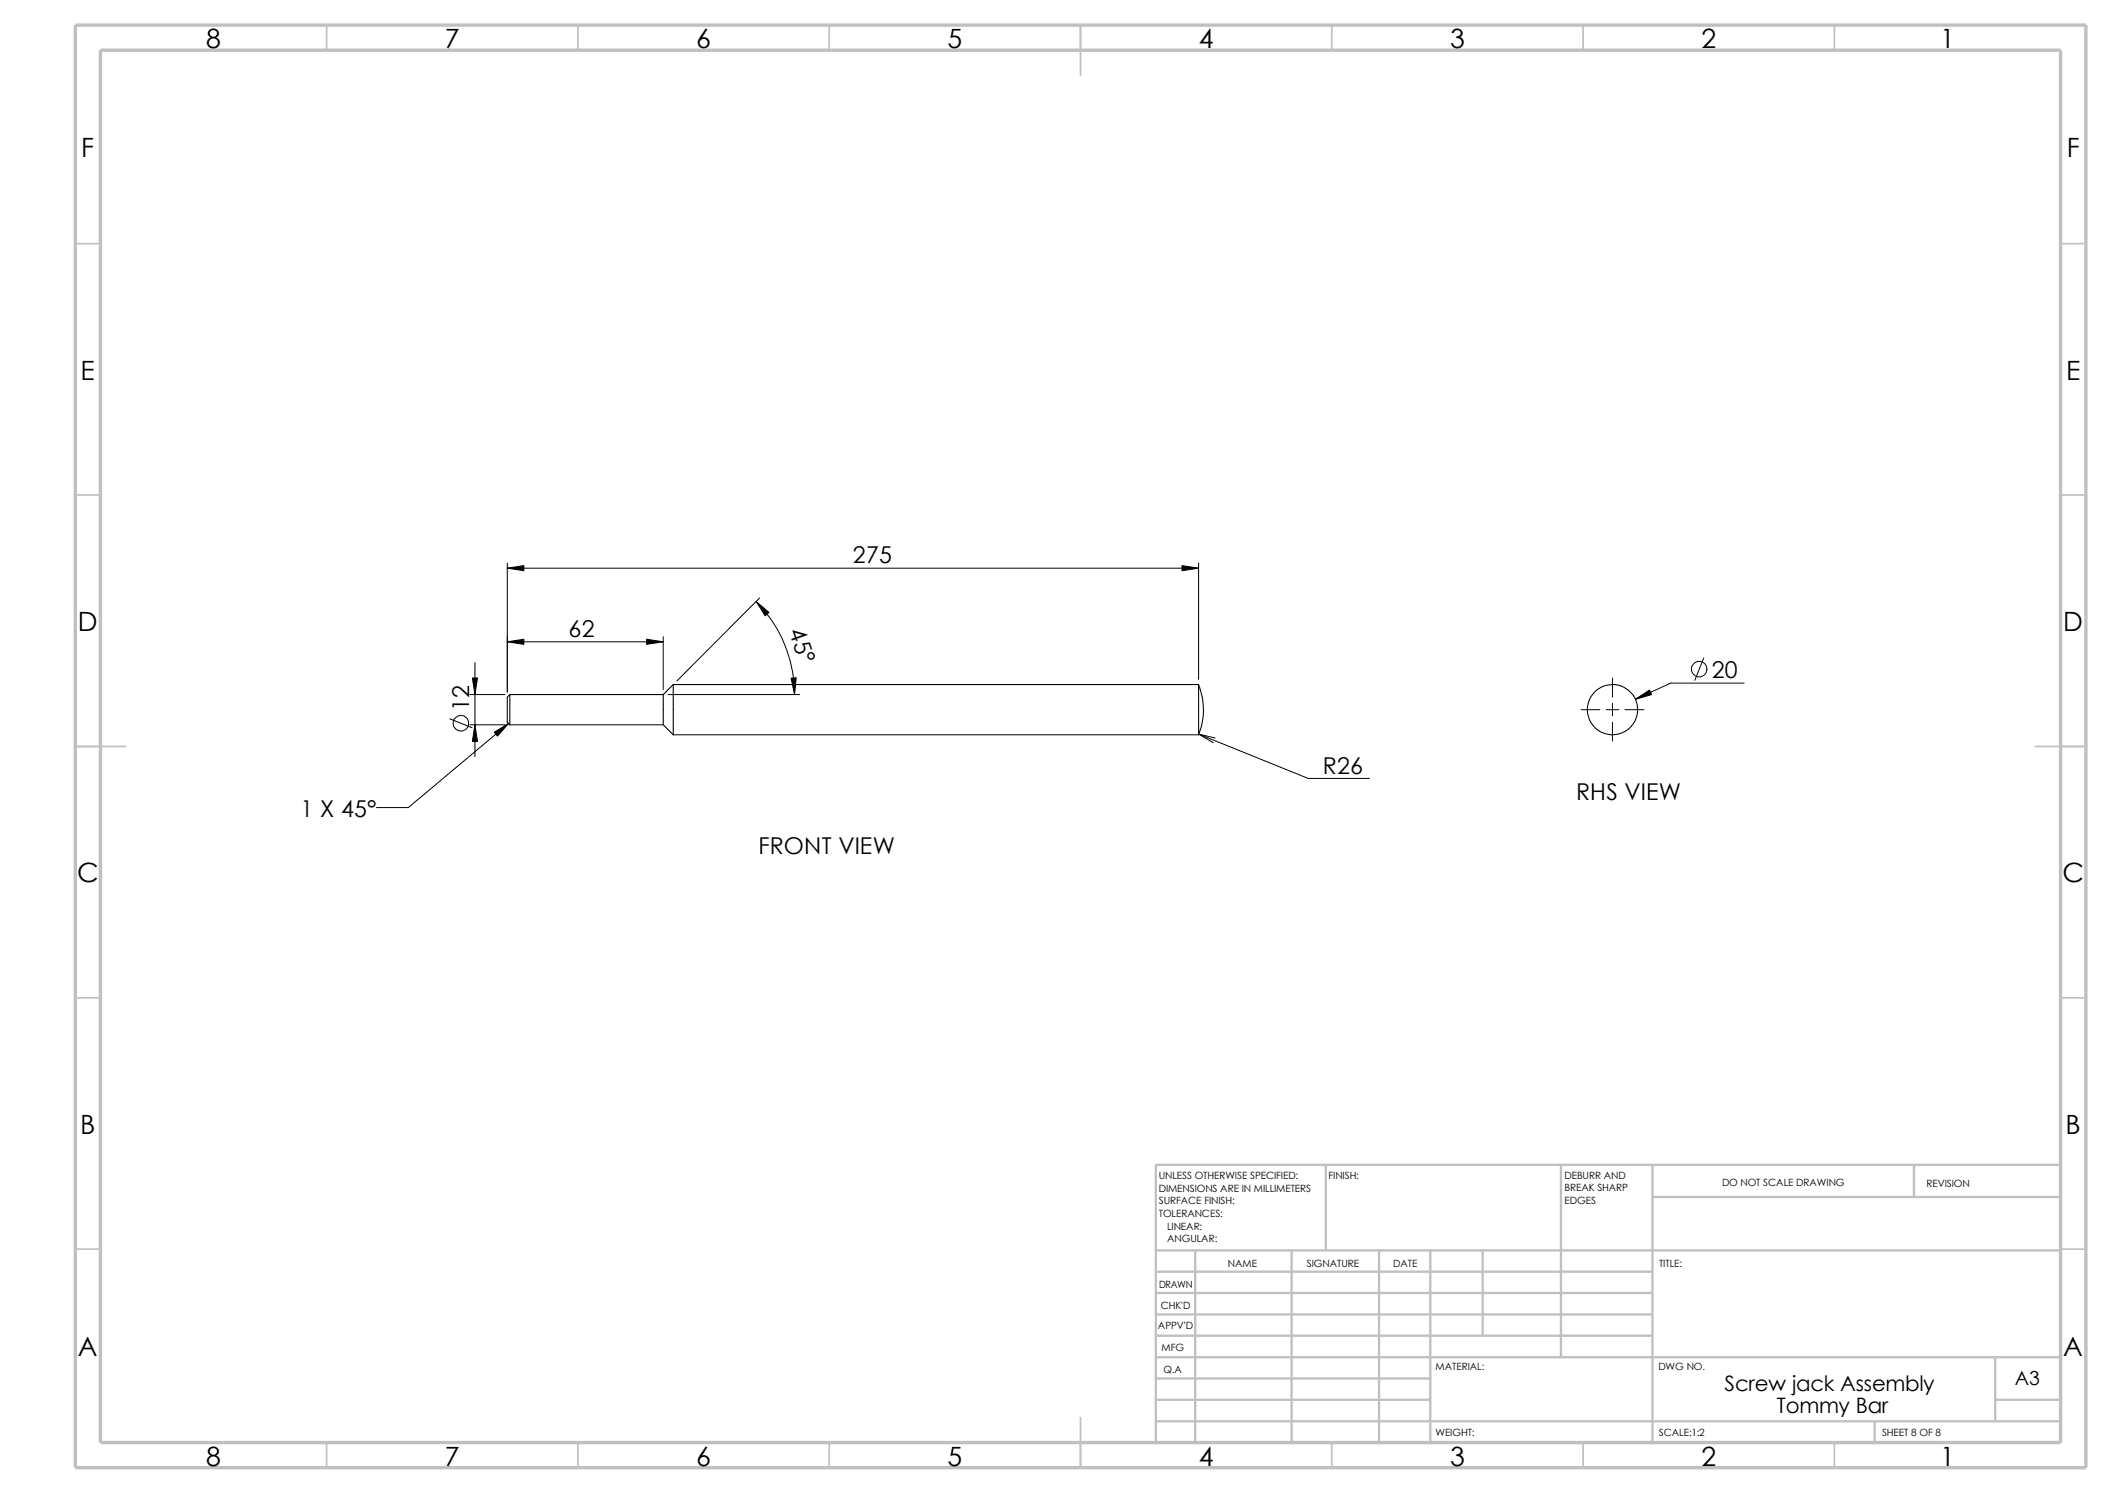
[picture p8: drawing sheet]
<svg xmlns="http://www.w3.org/2000/svg" width="420mm" height="297mm" viewBox="0 0 420 297" stroke-linecap="round" stroke-linejoin="round" font-family="sans-serif">
<g fill="none" stroke="#c0c0c0" stroke-width=".34">
<path d="M65 5v5M115 5v5M165 5v5M215 5v10M265 5v5M315 5v5M365 5v5M15 48.5h5M410 48.5h5M15 98.5h5M410 98.5h5M15 148.5h10"/>
<path d="M405 148.5h10M15 198.5h5M410 198.5h5M15 248.5h5M410 248.5h5M65 287v5M115 287v5M165 287v5M215 282v10M265 287v5M315 287v5M365 287v5"/>
</g>
<g fill="none" stroke="#c0c0c0" stroke-width=".47">
<path d="M263.8 231.7v17.1M310.6 231.7v38.3M328.8 238.1h81.2M328.8 231.7v55.3M380.8 231.7v6.4M410 231.7h-180v55.3M230 253h98.8M230 257.2h98.8M230 248.8h180M237.8 248.8v38.2M257 248.8v38.2M274.4 248.8v38.2"/>
<path d="M284.6 248.8v38.2M295 248.8v16.9M230 278.5h54.6M230 270h180M230 274.2h54.6M230 261.5h98.8M230 265.7h98.8M397 278.5h13M397 270v12.7M230 282.7h180M373 282.7v4.3"/>
</g>
<path d="M15 5h400v287h-400zM20 10h390v277h-390z" fill="none" stroke="#c0c0c0" stroke-width=".68" stroke-linecap="butt"/>
<g fill="none" stroke="#000" stroke-width=".21">
<path d="M101.4 138.2l-.5 .5v5l.5 .5M101.4 138.2h30.6M101.4 138.2v6M132 138.2v6M133.9 136.2v10M133.9 136.2h104.6M133.9 136.2l-1.9 2M238.4 136.2l.8 2.4 .2 2.6-.2 2.4-.7 2.6M238.5 136.2v10M101.4 144.2h30.6M132 144.2l1.9 2M133.9 146.2h104.6"/>
<circle cx="320.8" cy="141.2" r="5"/>
</g>
<g fill="none" stroke="#000" stroke-width=".2">
<path d="M100.9 112v25.7M100.9 113h137.6M150.5 119.7a26 26 0 0 1 7.6 18.5M151.1 119l-16.4 16.5M238.5 112v23.2M93.5 138.2h7M94.5 131.8v18.7M100.9 127.7h31.1M132 126.7v10.5M132.9 138.2h26.2M320.8 134.9v3.8M320.8 139.9v2.5"/>
<path d="M339 130.9l-1.8 4.4M347 135.9h-14.6l-7 3.2M89.5 143l4.4 1.8M93.5 144.2h7M101.2 143.9l-20 16.8h-6.3M238.5 146l21.8 8.9h12.2M238.5 146l2.9 1.7M238.5 146l3.3 .8M314.6 141.2h3.7M319.6 141.2h2.5M320.8 143.7v3.7M323.3 141.2h3.8"/>
<circle cx="338.1" cy="133.1" r="1.55"/>
<circle cx="91.7" cy="143.9" r="1.56"/>
</g>
<path d="M100.9 113l3.3-.5v1zM150.5 119.7l2.5 2.1-.8 .7zM235.2 112.5l3.3 .5-3.3 .5zM94 134.9h1l-.5 3.3zM100.9 127.7l3.3-.5v1zM128.7 127.2l3.3 .5-3.3 .5zM157.4 134.9l1-.1-.3 3.4zM325.4 139.1l2.8-1.8 .4 .9zM94.5 144.2l.5 3.3h-1zM98.3 145.7l2.9-1.8-2.2 2.5z" fill="#000" stroke="#000" stroke-width=".2"/>
<g font-size="5.3">
<text x="41" y="9.6">8</text>
<text x="88.5" y="9.6">7</text>
<text x="138.5" y="9.6">6</text>
<text x="188.5" y="9.6">5</text>
<text x="238.5" y="9.6">4</text>
<text x="288.5" y="9.6">3</text>
<text x="338.5" y="9.6">2</text>
<text x="386" y="9.6">1</text>
<text x="16.2" y="31.3">F</text>
<text x="411.2" y="31.3">F</text>
<text x="16" y="75.6">E</text>
<text x="411" y="75.6">E</text>
<text x="15.5" y="125.6">D</text>
<text x="410.5" y="125.6">D</text>
<text x="15.3" y="175.6">C</text>
<text x="410.3" y="175.6">C</text>
<text x="16" y="225.6">B</text>
<text x="411" y="225.6">B</text>
<text x="15.5" y="269.8">A</text>
<text x="410.5" y="269.8">A</text>
<text x="41" y="291.6">8</text>
<text x="88.5" y="291.6">7</text>
<text x="138.5" y="291.6">6</text>
<text x="188.5" y="291.6">5</text>
<text x="238.5" y="291.6">4</text>
<text x="288.5" y="291.6">3</text>
<text x="338.5" y="291.6">2</text>
<text x="386" y="291.6">1</text>
</g>
<g font-size="4.6">
<text x="169.7" y="112.1">275</text>
<text x="156.9" y="125.6" transform="rotate(70 156.9 125.6)">45°</text>
<text x="113.1" y="126.7">62</text>
<text x="340.6" y="134.9">20</text>
<text x="93.3" y="141.4" transform="rotate(-90 93.3 141.4)">12</text>
<text x="263.2" y="153.9">R26</text>
<text x="313.6" y="159.2">RHS VIEW</text>
<text x="59.8" y="162.5">1 X 45°</text>
<text x="150.9" y="170">FRONT VIEW</text>
</g>
<g font-size="4.2">
<text x="343.1" y="276.8">Screw jack Assembly</text>
<text x="353.5" y="281.1">Tommy Bar</text>
</g>
<text font-size="3.9" x="400.9" y="275.5">A3</text>
<g font-size="2">
<text x="230.5" y="234.6">UNLESS OTHERWISE SPECIFIED:</text>
<text x="230.5" y="237.1">DIMENSIONS ARE IN MILLIMETERS</text>
<text x="230.5" y="239.6">SURFACE FINISH:</text>
<text x="264.3" y="234.6">FINISH:</text>
<text x="311.3" y="234.5">DEBURR AND</text>
<text x="311.3" y="237">BREAK SHARP</text>
<text x="311.3" y="239.5">EDGES</text>
<text x="342.6" y="236">DO NOT SCALE DRAWING</text>
<text x="383.3" y="236.2">REVISION</text>
<text x="230.5" y="242.1">TOLERANCES:</text>
<text x="232.2" y="244.6">LINEAR:</text>
<text x="232.2" y="247.1">ANGULAR:</text>
<text x="260" y="252">SIGNATURE</text>
<text x="277.2" y="252">DATE</text>
<text x="330.1" y="252">TITLE:</text>
<text x="230.6" y="256.2">DRAWN</text>
<text x="244.3" y="252.1">NAME</text>
<text x="230.9" y="260.4">CHK'D</text>
<text x="230.4" y="264.5">APPV'D</text>
<text x="231.1" y="268.8">MFG</text>
<text x="231.5" y="273.1">Q.A</text>
<text x="285.6" y="272.5">MATERIAL:</text>
<text x="329.9" y="272.5">DWG NO.</text>
<text x="285.6" y="285.6">WEIGHT:</text>
<text x="330" y="285.6">SCALE:1:2</text>
<text x="374.4" y="285.6">SHEET 8 OF 8</text>
</g>
</svg>
